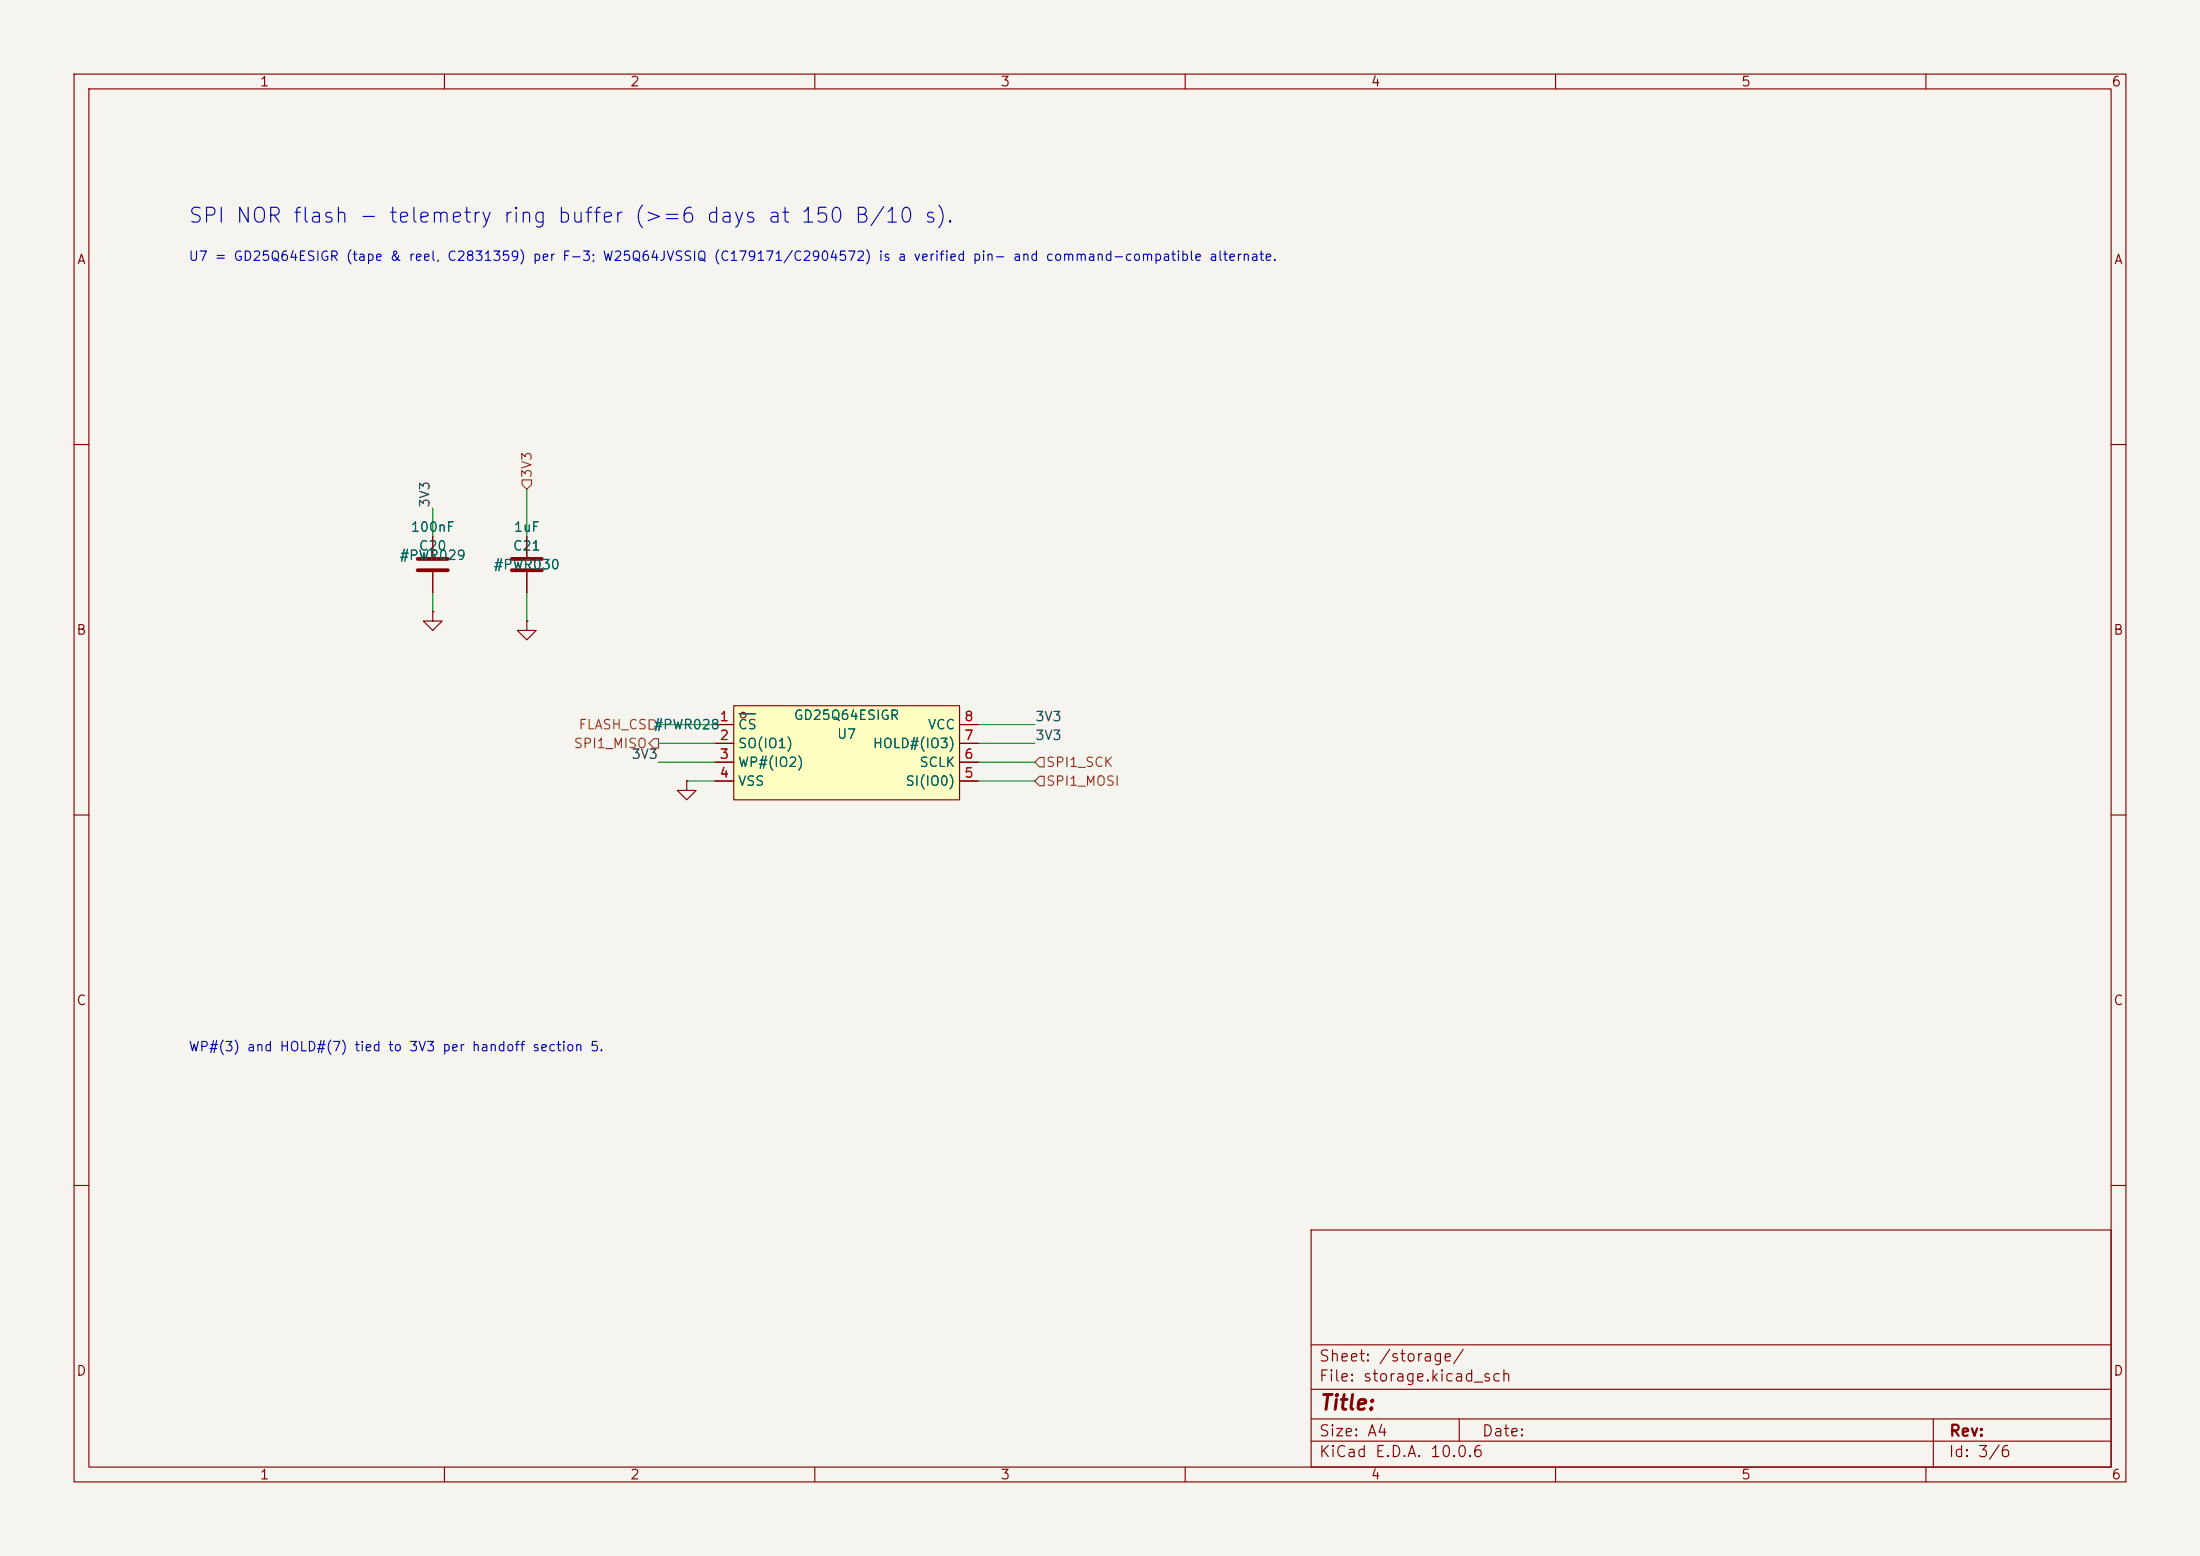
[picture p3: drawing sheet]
<svg xmlns="http://www.w3.org/2000/svg" width="297mm" height="210mm" viewBox="0 0 297 210" stroke-linecap="round" stroke-linejoin="round" font-family="sans-serif">
<path d="M0 0h297v210h-297z" fill="#f5f4ef" stroke="#f5f4ef" stroke-width=".14"/>
<g fill="none" stroke="#840000" stroke-width=".15">
<path d="M10 10h277v190h-277zM12 12h273v186h-273zM60 10v2M110 10v2M160 10v2M210 10v2M260 10v2M10 60h2M58.4 72.4v2.8M58.4 77.2v2.8M71.1 72.4v2.8M71.1 77.2v2.8"/>
<path d="M285 60h2M58.4 82.6v1.2h1.3l-1.3 1.3-1.3-1.3h1.3M58.4 82.6h.1M71.1 83.8v1.3h1.3l-1.3 1.3-1.3-1.3h1.3M71.1 83.8h.1M10 110h2M92.7 105.4v1.3h1.3l-1.3 1.3-1.3-1.3h1.3M92.7 105.4h.1M285 110h2M10 160h2M177 166h108v32h-108zM285 160h2"/>
<path d="M60 198v2M110 198v2M160 198v2M177 194.5h108M177 191.5h108M177 187.5h108M177 181.5h108M197 191.5v3M210 198v2M260 198v2M261 191.5v6.5"/>
</g>
<path d="M56.4 75.4h4.1M56.4 77h4.1M69.1 75.4h4.1M69.1 77h4.1" fill="none" stroke="#840000" stroke-width=".51"/>
<path d="M99.1 95.3h30.4v12.7h-30.4z" fill="#ffffc2"/>
<g fill="none" stroke="#840000" stroke-width=".15">
<path d="M58.4 72.4v2.8M58.4 77.2v2.8M71.1 72.4v2.8M71.1 77.2v2.8M58.4 82.6h.1M71.1 83.8h.1M96.5 97.8h2.6M99.1 95.3h30.4v12.7h-30.4zM129.5 97.8h2.6M92.7 105.4h.1M96.5 100.3h2.6M96.5 102.9h2.6"/>
<path d="M96.5 105.4h2.6M129.5 100.3h2.6M129.5 102.9h2.6M129.5 105.4h2.6"/>
<circle cx="100.3" cy="96.5" r=".38"/>
</g>
<path d="M99.8 96.3h2.2" fill="none" stroke="#006464" stroke-width=".15"/>
<path d="M70.5 64.8h1.3v.6l-.7 .6-.6-.6zM87.6 97.2h.7l.6 .6-.6 .6h-.7zM88.3 99.7h.6v1.3h-.6l-.7-.7zM140.3 104.8h.7v1.2h-.7l-.6-.6zM140.3 102.2h.7v1.3h-.7l-.6-.6z" fill="none" stroke="#725600" stroke-width=".15"/>
<path d="M58.4 68.6v3.8M71.1 66v6.4M58.4 80v2.6M71.1 80v3.8M88.9 97.8h7.6M132.1 97.8h7.6M88.9 100.3h7.6M88.9 102.9h7.6M92.7 105.4h3.8M132.1 100.3h7.6M132.1 102.9h7.6M132.1 105.4h7.6" fill="none" stroke="#009600" stroke-width=".15"/>
<text font-size="2" fill="#0000c2" x="25.3" y="30.6">SPI NOR flash - telemetry ring buffer (&gt;=6 days at 150 B/10 s).</text>
<text font-size="2" fill="#840000" x="178" y="190.8">Title:</text>
<g font-size="1.5" fill="#840000">
<text x="178" y="184.1">Sheet: /storage/</text>
<text x="178" y="186.8">File: storage.kicad_sch</text>
<text x="178" y="197">KiCad E.D.A. 10.0.6</text>
<text x="178" y="194.2">Size: A4</text>
<text x="200" y="194.2">Date:</text>
<text x="263" y="197">Id: 3/6</text>
<text x="263" y="194.2">Rev:</text>
</g>
<g font-size="1.3" fill="#840000">
<text x="35" y="12">1</text>
<text x="85" y="12">2</text>
<text x="135" y="12">3</text>
<text x="185" y="12">4</text>
<text x="235" y="12">5</text>
<text x="285" y="12">6</text>
<text x="10.3" y="36">A</text>
<text x="285.3" y="36">A</text>
<text x="10.2" y="86">B</text>
<text x="285.2" y="86">B</text>
<text x="10.2" y="136">C</text>
<text x="285.2" y="136">C</text>
<text x="10.2" y="186">D</text>
<text x="285.2" y="186">D</text>
<text x="35" y="200">1</text>
<text x="85" y="200">2</text>
<text x="135" y="200">3</text>
<text x="185" y="200">4</text>
<text x="235" y="200">5</text>
<text x="285" y="200">6</text>
</g>
<g font-size="1.3" fill="#0000c2">
<text x="25.4" y="35.5">U7 = GD25Q64ESIGR (tape &amp; reel, C2831359) per F-3; W25Q64JVSSIQ (C179171/C2904572) is a verified pin- and command-compatible alternate.</text>
<text x="25.4" y="142.2">WP#(3) and HOLD#(7) tied to 3V3 per handoff section 5.</text>
</g>
<g font-size="1.3" fill="#725600">
<text x="72.1" y="64.6" transform="rotate(-90 72.1 64.6)">3V3</text>
<text x="77.4" y="101.3">SPI1_MISO</text>
<text x="78" y="98.8">FLASH_CS #PWR028</text>
<text x="141.1" y="106.4">SPI1_MOSI</text>
<text x="141.1" y="103.8">SPI1_SCK</text>
</g>
<g font-size="1.3" fill="#0f0f0f">
<text x="58.3" y="68.6" transform="rotate(-90 58.3 68.6)">3V3</text>
<text x="139.7" y="100.2">3V3</text>
<text x="139.7" y="97.7">3V3</text>
<text x="85.2" y="102.7">3V3</text>
</g>
<g font-size="1.3" fill="#006464">
<text x="53.8" y="75.9">#PWR029</text>
<text x="55.4" y="72.1">100nF</text>
<text x="56.4" y="74.6">C20</text>
<text x="66.5" y="77.2">#PWR030</text>
<text x="69.1" y="74.6">C21</text>
<text x="69.3" y="72.1">1uF</text>
<text x="88.1" y="98.8">#PWR028</text>
<text x="99.5" y="98.8">CS</text>
<text x="99.5" y="101.3">SO(IO1)</text>
<text x="107.1" y="97.5">GD25Q64ESIGR</text>
<text x="112.9" y="100">U7</text>
<text x="117.7" y="101.3">HOLD#(IO3)</text>
<text x="125.2" y="98.8">VCC</text>
<text x="99.5" y="103.8">WP#(IO2)</text>
<text x="99.5" y="106.4">VSS</text>
<text x="122.2" y="106.4">SI(IO0)</text>
<text x="124" y="103.8">SCLK</text>
</g>
<g font-size="1.3" fill="#a90000">
<text x="97.1" y="97.7">1</text>
<text x="97.1" y="100.2">2</text>
<text x="130.1" y="100.2">7</text>
<text x="130.1" y="97.7">8</text>
<text x="97.1" y="102.7">3</text>
<text x="97.1" y="105.3">4</text>
<text x="130.1" y="105.3">5</text>
<text x="130.1" y="102.7">6</text>
</g>
</svg>
